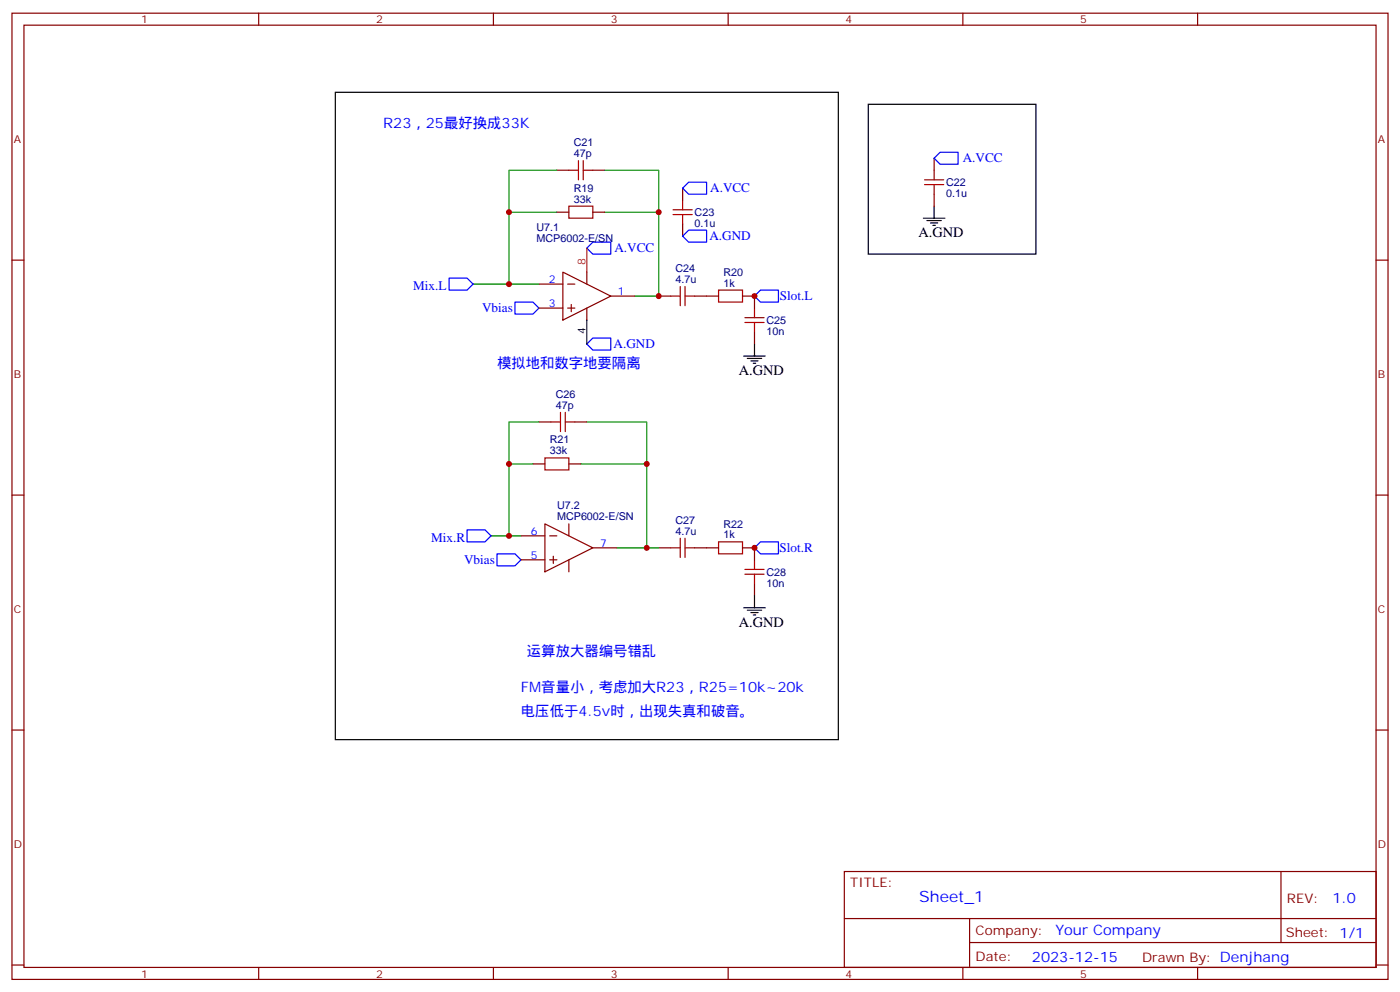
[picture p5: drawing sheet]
<svg xmlns="http://www.w3.org/2000/svg" width="412mm" height="292mm" viewBox="0 0 412 292" stroke-linecap="round" stroke-linejoin="round" font-family="sans-serif">
<g fill="none" stroke="#870000" stroke-width=".35">
<path d="M3.5 3.9h405.4v284.3h-405.4zM7.1 7.4h398.2v277.3h-398.2zM76.2 3.9v3.5M145.3 3.9v3.5M214.5 3.9v3.5M283.6 3.9v3.5M352.8 3.9v3.5M164 50.1h3.6M174.6 50.1h3.6M201.1 55.4v3.5M275.2 46.6v3.5M275.2 57.2v3.5"/>
<path d="M3.5 76.6h3.6M164 62.4h3.6M174.6 62.4h3.6M201.1 66v3.5M405.3 76.6h3.6M158.7 83.6h7.1M158.7 90.7h7.1M165.8 80.1l14.1 7-14.1 7.1zM167.2 83.6h2.1M167.2 90.7h2.1M168.3 89.6v2.1M172.9 80.1v3.5"/>
<path d="M172.9 90.7v3.5M179.9 87.1h7.1M194 87.1h3.6M204.6 87.1h7.1M218.7 87.1h3.5v3.6M222.2 97.7v3.5M157 136.5h3.5M158.7 124.2h3.6M167.6 136.5h3.5M169.3 124.2h3.6M3.5 145.7h3.6M153.5 157.7h7"/>
<path d="M160.5 154.2l14.1 7-14.1 7.1zM161.9 157.7h2.1M167.6 154.2v3.5M405.3 145.7h3.6M153.5 164.7h7M161.9 164.7h2.1M163 163.7v2.1M167.6 164.7v3.6M174.6 161.2h7.1M194 161.2h3.6M204.6 161.2h7.1M218.7 161.2h3.5v3.5"/>
<path d="M222.2 171.8v3.5M3.5 214.8h3.6M405.3 214.8h3.6M248.7 256.5h156.6v28.2h-156.6zM377.3 256.5v20.9M248.7 270.3h156.5M285.6 277.4h119.6M285.6 270.3v14.1M3.5 284h3.6M76.2 284.7v3.5M145.3 284.7v3.5M214.5 284.7v3.5"/>
<path d="M283.6 284.7v3.5M352.8 284.7v3.5M405.3 284h3.6"/>
</g>
<g fill="none" stroke="#000" stroke-width=".35">
<path d="M98.8 27.2h148.1v190.5h-148.1zM255.8 30.7h49.4v44.1h-49.4zM272 64.2h6.3M273 64.9h4.3M274.1 65.6h2.1M274.8 66.3h.7M275.2 60.7v3.5M172.9 94.2v7M219.1 104.8h6.3M220.1 105.5h4.3M221.2 106.2h2.1M221.9 106.9h.7"/>
<path d="M222.2 101.2v3.6M219.1 178.9h6.3M220.1 179.6h4.3M222.2 175.3v3.6M221.2 180.3h2.1M221.9 181h.7"/>
</g>
<g fill="none" stroke="#a10000" stroke-width=".35">
<path d="M167.6 50.1h2.8M170.4 47.3v5.6M171.8 50.1h2.8M171.8 47.3v5.6M201.1 58.9v2.8M272.3 54.3h5.7M272.3 52.9h5.7M275.2 50.1v2.8M275.2 54.3v2.9M167.6 60.7h7v3.5h-7zM198.3 63.1h5.6M198.3 61.7h5.6"/>
<path d="M201.1 63.1v2.9M197.6 87.1h2.8M200.4 84.3v5.7M201.8 84.3v5.7M201.8 87.1h2.8M211.7 85.4h7v3.5h-7zM219.4 94.9h5.7M219.4 93.5h5.7M222.2 90.7v2.8M222.2 94.9v2.8M160.5 134.8h7.1v3.5h-7.1zM162.3 124.2h2.8"/>
<path d="M165.1 121.4v5.6M166.5 124.2h2.8M166.5 121.4v5.6M200.4 158.4v5.6M201.8 158.4v5.6M211.7 159.5h7v3.5h-7zM197.6 161.2h2.8M201.8 161.2h2.8M219.4 169h5.7M219.4 167.6h5.7M222.2 164.7v2.9M222.2 169v2.8"/>
</g>
<path d="M202.8 53.6h5.3v3.6h-5.3l-1.7-1.8zM275.2 46.6l1.7-1.8h5.3v3.5h-5.3zM174.6 71.3h5.3v3.5h-5.3l-1.7-1.8zM201.1 69.5l1.7-1.8h5.3v3.6h-5.3zM132.3 81.8h5.3l1.7 1.8-1.7 1.8h-5.3zM151.7 88.9h5.3l1.7 1.8-1.7 1.7h-5.3zM224 85.4h5.3v3.5h-5.3l-1.8-1.8zM172.9 101.2l1.7-1.7h5.3v3.5h-5.3zM137.6 155.9h5.3l1.7 1.8-1.7 1.8h-5.3zM224 159.5h5.3v3.5h-5.3l-1.8-1.8zM146.4 163h5.3l1.8 1.7-1.8 1.8h-5.3z" fill="none" stroke="#00f" stroke-width=".35"/>
<path d="M164 50.1h-14.1v12.3M178.2 50.1h15.8v12.3M164 62.4h-14.1v21.2M178.2 62.4h15.8v24.7h-7M139.3 83.6h19.4M157 136.5h-7.1v21.2M158.7 124.2h-8.8v12.3M171.1 136.5h19.4v24.7h-8.8M172.9 124.2h17.6v12.3M144.6 157.7h8.9M190.5 161.2h3.5" fill="none" stroke="#008700" stroke-width=".35"/>
<path d="M172.9 73v7.1" fill="none" stroke="#f00" stroke-width=".35"/>
<g fill="#c00">
<circle cx="194" cy="87.1" r=".88"/>
<circle cx="190.5" cy="161.2" r=".88"/>
<circle cx="194" cy="62.4" r=".88"/>
<circle cx="190.5" cy="136.5" r=".88"/>
<circle cx="149.9" cy="83.6" r=".88"/>
<circle cx="149.9" cy="62.4" r=".88"/>
<circle cx="149.9" cy="157.7" r=".88"/>
<circle cx="149.9" cy="136.5" r=".88"/>
<circle cx="222.3" cy="87.1" r=".88"/>
<circle cx="222.3" cy="161.2" r=".88"/>
</g>
<text font-size="4.6" fill="#00f" x="270.8" y="265.5">Sheet_1</text>
<g font-size="4.2" fill="#00f">
<text x="112.9" y="37.7">R23，25最好换成33K</text>
<text x="146.4" y="108.3">模拟地和数字地要隔离</text>
<text x="155.2" y="193">运算放大器编号错乱</text>
<text x="153.5" y="203.6">FM音量小，考虑加大R23，R25=10k~20k</text>
<text x="153.5" y="210.6">电压低于4.5v时，出现失真和破音。</text>
<text x="392.5" y="265.7">1.0</text>
<text x="310.9" y="275.3">Your Company</text>
<text x="304" y="283.1">2023-12-15</text>
</g>
<g font-size="4.2">
<text x="270.6" y="69.8">A.GND</text>
<text x="217.7" y="110.4">A.GND</text>
<text x="217.7" y="184.5">A.GND</text>
</g>
<g font-size="3.9" fill="#00f">
<text x="283.6" y="47.8">A.VCC</text>
<text x="209.2" y="56.6">A.VCC</text>
<text x="209" y="70.8">A.GND</text>
<text x="181" y="74.3">A.VCC</text>
<text x="121.7" y="85.4">Mix.L</text>
<text x="229.7" y="88.4">Slot.L</text>
<text x="142" y="91.9">Vbias</text>
<text x="180.8" y="102.5">A.GND</text>
<text x="127" y="159.5">Mix.R</text>
<text x="136.7" y="166">Vbias</text>
<text x="229.6" y="162.5">Slot.R</text>
</g>
<g font-size="3.9" fill="#800">
<text x="250.5" y="261.1">TITLE:</text>
<text x="379.1" y="265.7">REV:</text>
<text x="287.4" y="275.3">Company:</text>
<text x="378.7" y="275.9">Sheet: 1/1</text>
<text x="287.4" y="282.9">Date:</text>
<text x="336.4" y="283">Draw</text>
<text x="346.6" y="283">n By: Denjhang</text>
</g>
<g font-size="3.2" fill="#800">
<text x="41.6" y="6.9">1</text>
<text x="110.8" y="6.9">2</text>
<text x="179.9" y="6.9">3</text>
<text x="249.1" y="6.9">4</text>
<text x="318.2" y="6.9">5</text>
<text x="4.1" y="42">A</text>
<text x="405.9" y="42">A</text>
<text x="4.1" y="111.1">B</text>
<text x="405.9" y="111.1">B</text>
<text x="4.1" y="180.3">C</text>
<text x="405.9" y="180.3">C</text>
<text x="4.1" y="249.4">D</text>
<text x="405.9" y="249.4">D</text>
<text x="41.6" y="287.7">1</text>
<text x="110.8" y="287.7">2</text>
<text x="179.9" y="287.7">3</text>
<text x="249.1" y="287.7">4</text>
<text x="318.2" y="287.7">5</text>
</g>
<g font-size="3.2" fill="#000080">
<text x="169" y="46.2">47p</text>
<text x="169" y="43">C21</text>
<text x="169" y="59.6">33k</text>
<text x="169" y="56.4">R19</text>
<text x="278.7" y="57.9">0.1u</text>
<text x="278.7" y="54.8">C22</text>
<text x="204.6" y="63.6">C23</text>
<text x="158" y="71.3">MCP6002-E/SN</text>
<text x="158" y="68.1">U7.1</text>
<text x="204.6" y="66.7">0.1u</text>
<text x="199" y="83.3">4.7u</text>
<text x="199" y="80.1">C24</text>
<text x="213.1" y="81.2">R20</text>
<text x="213.1" y="84.3">1k</text>
<text x="225.8" y="95.3">C25</text>
<text x="225.8" y="98.5">10n</text>
<text x="163.7" y="117.1">C26</text>
<text x="163.7" y="120.3">47p</text>
<text x="161.9" y="130.5">R21</text>
<text x="161.9" y="133.7">33k</text>
<text x="164.1" y="149.8">U7.2</text>
<text x="164.1" y="152.9">MCP6002-E/SN</text>
<text x="199" y="154.1">C27</text>
<text x="213.1" y="155.3">R22</text>
<text x="199" y="157.3">4.7u</text>
<text x="213.1" y="158.4">1k</text>
<text x="225.8" y="172.6">10n</text>
<text x="225.8" y="169.4">C28</text>
</g>
<text font-size="3.2" fill="#f00" x="172.5" y="78" transform="rotate(-90 172.5 78)">8</text>
<g font-size="3.2" fill="#00f">
<text x="161.7" y="83.3">2</text>
<text x="182" y="86.8">1</text>
<text x="161.7" y="90.3">3</text>
<text x="156.4" y="157.3">6</text>
<text x="176.7" y="160.9">7</text>
<text x="156.4" y="164.4">5</text>
</g>
<text font-size="3.2" x="172.5" y="98.3" transform="rotate(-90 172.5 98.3)">4</text>
</svg>
